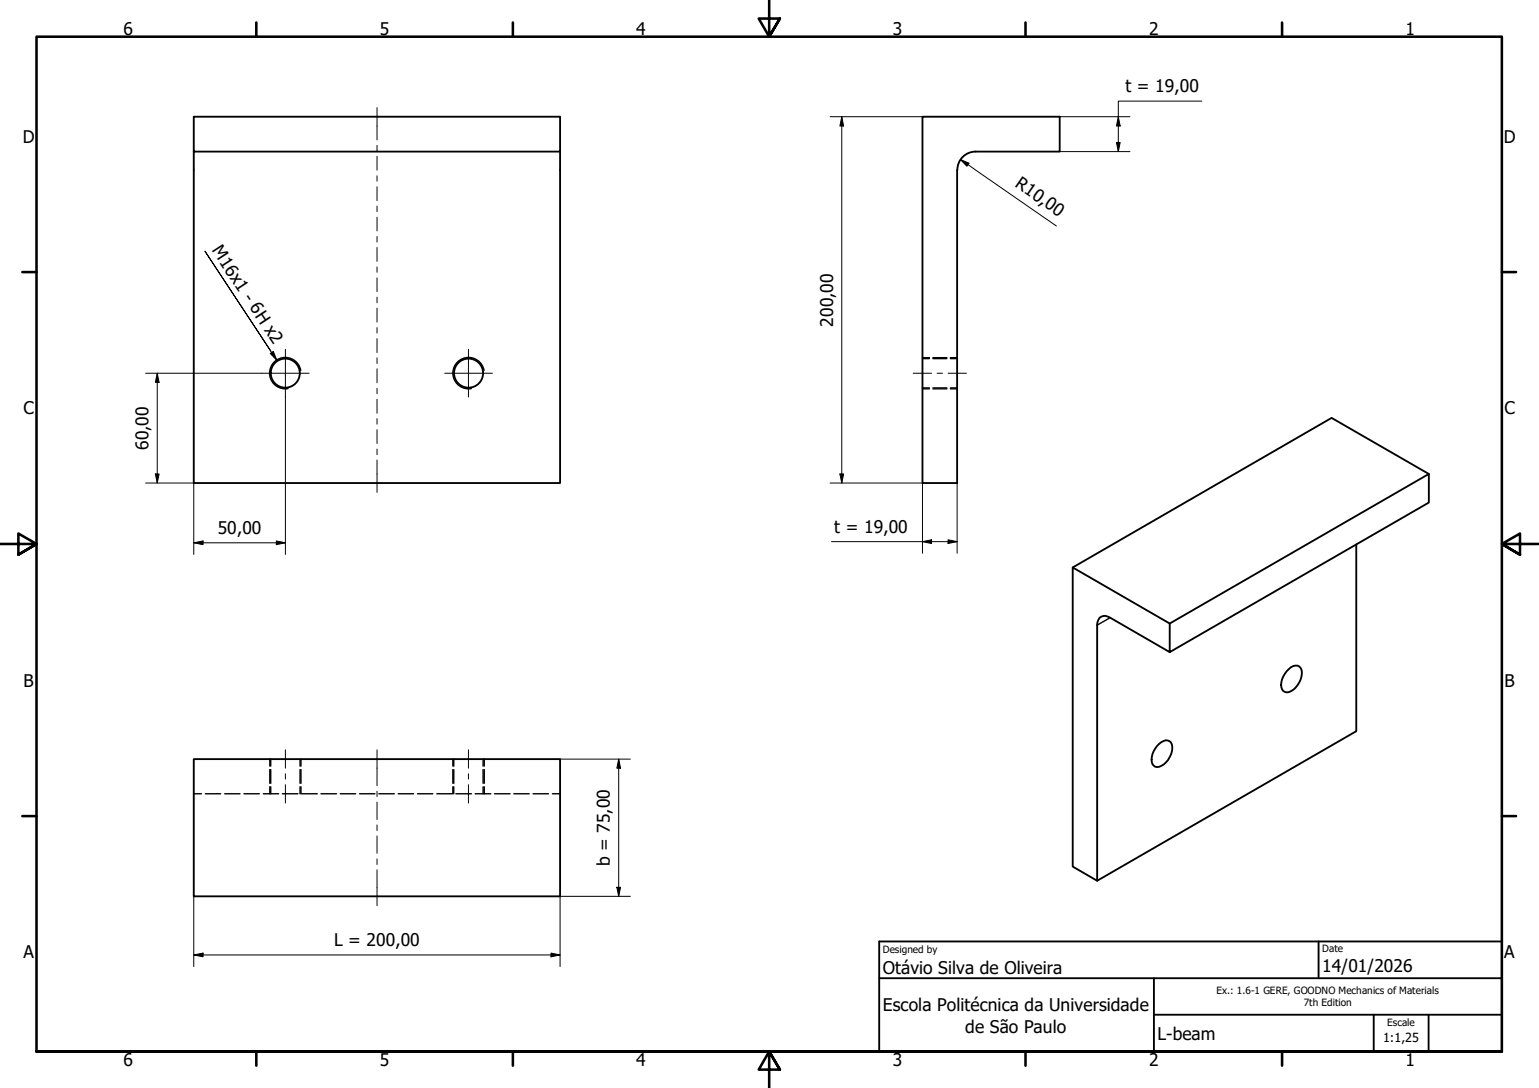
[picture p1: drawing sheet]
<svg xmlns="http://www.w3.org/2000/svg" width="420mm" height="297mm" viewBox="0 0 420 297" stroke-linecap="round" stroke-linejoin="round" font-family="sans-serif">
<!-- layer: Visible (ISO) -->
<g fill="none" stroke="#000" stroke-width=".51">
<path d="M52.9 41.4v-9.5h100v9.5h-100v90.5h100v-90.5M261.4 46.4a5 5 0 0 1 5-5h22.9v-9.5h-37.5v100h9.5v-85.5M390.1 129.4l-26.6-15.3-70.6 40.8M370.3 148.6v51l-70.8 40.9v-69.8a2.17 2.17 0 0 1 1.1-2.3 2.17 2.17 0 0 1 2.5 .2l16.2 9.4 70.8-40.8v-7.8l-70.8 40.8v7.8M319.3 170.2l-26.4-15.3v81.7l6.6 3.9M351.3 183.2a2.79 2.79 0 0 1 3.3-1.3 3.1 3.1 0 0 1 .4 3.8l-.4 .7a4.4 4.4 0 0 1-3.3 2.6 2.02 2.02 0 0 1-1.5-2.8 6.6 6.6 0 0 1 1.5-3zM52.9 207.2h100v37.5h-100zM315.9 203.6a2.85 2.85 0 0 1 3.4-1.2 3.1 3.1 0 0 1 .4 3.6 4.4 4.4 0 0 1-4.3 3.3 2.68 2.68 0 0 1-.8-3.4z"/>
<circle cx="77.9" cy="101.9" r="4"/>
<circle cx="127.9" cy="101.9" r="4"/>
</g>
<!-- layer: Visible Narrow (ISO) -->
<path d="M82.1 101.1a4.3 4.3 0 0 0-5-3.4 4.3 4.3 0 0 0-3.4 4.9 4.3 4.3 0 0 0 4.9 3.5M132.1 101.1a4.3 4.3 0 0 0-4.9-3.4 4.3 4.3 0 0 0-3.5 4.9 4.3 4.3 0 0 0 5 3.5M303.1 168.6l-3.6 2.1" fill="none" stroke="#000" stroke-width=".38"/>
<!-- layer: Hidden (ISO) -->
<g fill="none" stroke="#000" stroke-width=".38">
<path d="M251.8 97.9h1.9M251.8 97.6h1.9M254.7 97.9h3.8M254.7 97.6h3.8M259.5 97.9h1.8M259.5 97.6h1.8M251.8 105.9h1.9M251.8 106.2h1.9M254.7 105.9h3.8M254.7 106.2h3.8M259.5 105.9h1.8M259.5 106.2h1.8"/>
<path d="M52.9 216.7h2.1M56.1 216.7h4.2M61.3 216.7h4.2M66.6 216.7h4.2M71.9 216.7h4.2M73.7 207.2v2M73.7 210.1v3.8M73.7 214.8v1.9M73.9 207.2v2M73.9 210.1v3.8M73.9 214.8v1.9M77.1 216.7h4.2"/>
<path d="M81.9 207.2v2M81.9 210.1v3.8M81.9 214.8v1.9M82.2 207.2v2M82.2 210.1v3.8M82.2 214.8v1.9M82.4 216.7h4.2M87.6 216.7h4.3M92.9 216.7h4.2M98.2 216.7h4.2M103.4 216.7h4.2M108.7 216.7h4.2"/>
<path d="M114 216.7h4.2M119.3 216.7h4.1M123.6 207.2v2M123.6 210.1v3.8M123.6 214.8v1.9M123.9 207.2v2M123.9 210.1v3.8M123.9 214.8v1.9M124.5 216.7h4.2M129.7 216.7h4.3M131.9 207.2v2M131.9 210.1v3.8"/>
<path d="M131.9 214.8v1.9M132.2 207.2v2M132.2 210.1v3.8M132.2 214.8v1.9M135 216.7h4.3M140.3 216.7h4.2M145.5 216.7h4.2M150.8 216.7h2.1"/>
</g>
<!-- layer: Border (ISO) -->
<g fill="none" stroke="#000" stroke-width=".7">
<path d="M70 6.1v3.9M140 6.1v3.9M210 0v10l-2.9-4.9h5.8l-2.9 4.9 2.9-4.9M280 6.1v3.9M350 6.1v3.9M6.1 74.3h3.9M410 74.3h3.9M0 148.5h10l-5-2.8v5.7l5-2.9-5 2.9M420 148.5h-10l5-2.8v5.7l-5-2.9 5 2.9M6.1 222.8h3.9M410 222.8h3.9M10 287.1v-277.1h400v277.1h-400h400"/>
<path d="M70 287.1v3.8M140 287.1v3.8M212.9 292l-2.9-4.9 2.9 4.9h-5.8l2.9-4.9v9.9M280 287.1v3.8M350 287.1v3.8"/>
</g>
<!-- layer: Title (ISO) -->
<path d="M240 257h170v30.1h-170zM360 257v10.1M240 267.1h170M315 277h95M315 267.1v20M375 277v10.1M390 277v10.1" fill="none" stroke="#000" stroke-width=".51"/>
<!-- layer: Dimension (ISO) -->
<g fill="none" stroke="#000" stroke-width=".27">
<path d="M226.6 31.9h25.2M229.8 31.9l.5 2.5h-1zM229.8 31.9v100M289.3 31.9h19.2M304.8 38.9h1l-.5 2.5zM305.3 31.9l.5 2.5h-1zM328.1 27.6h-22.8v13.8M262.2 43.5l2.3 1.1-.5 .8zM262.2 43.5l26.2 18.2M289.3 41.4h19.2M39.8 101.9h31.6M42.9 101.9l.5 2.5h-1z"/>
<path d="M42.9 101.9v30M77.9 108.4v43M39.8 131.9h13.1v19.5M42.4 129.4h1l-.5 2.5zM226.6 131.9h25.2v19.2M229.3 129.4h1l-.5 2.5zM261.3 131.9v19.2M52.9 148.2l2.5-.5v1zM52.9 148.2h25M75.4 147.7l2.5 .5-2.5 .5zM227 147.9h34.3M251.8 147.9l2.5-.5v1z"/>
<path d="M258.8 147.4l2.5 .5-2.5 .5zM152.9 207.2h19.2M168.9 207.2l.5 2.5h-1zM168.9 207.2v37.5M52.9 244.7v19.2M168.4 242.2h1l-.5 2.5zM172.1 244.7h-19.2v19.2M52.9 260.7l2.5-.5v1zM52.9 260.7h100M150.4 260.2l2.5 .5-2.5 .5z"/>
</g>
<g fill="#000">
<path d="M229.8 31.9l.5 2.5h-1zM304.8 38.9h1l-.5 2.5zM305.3 31.9l.5 2.5h-1zM262.2 43.5l2.3 1.1-.5 .8zM42.9 101.9l.5 2.5h-1zM42.4 129.4h1l-.5 2.5zM229.3 129.4h1l-.5 2.5zM52.9 148.2l2.5-.5v1zM75.4 147.7l2.5 .5-2.5 .5zM251.8 147.9l2.5-.5v1zM258.8 147.4l2.5 .5-2.5 .5zM168.9 207.2l.5 2.5h-1z"/>
<path d="M168.4 242.2h1l-.5 2.5zM52.9 260.7l2.5-.5v1zM150.4 260.2l2.5 .5-2.5 .5z"/>
</g>
<!-- layer: Symbol (ISO) -->
<path d="M73.8 96.5l.8-.6 1 2.4zM73.9 95.8l-18-27.2 19.7 29.7" fill="none" stroke="#000" stroke-width=".27"/>
<path d="M73.8 96.5l.8-.6 1 2.4z" fill="#000"/>
<!-- layer: Centerline (ISO) -->
<g fill="none" stroke="#000" stroke-width=".27">
<path d="M102.9 29.4v8.8M102.9 39.7v1.5M102.9 42.7v3.8M102.9 48v1.5M102.9 51v3.8M102.9 56.2v1.6M102.9 59.3v3.7M102.9 64.6v1.5M102.9 67.5v3.9M102.9 72.9v1.4M102.9 75.9v3.7M102.9 81.1v1.6"/>
<path d="M102.9 84.1v3.8M102.9 89.5v1.4M102.9 92.4v3.9M102.9 97.7v1.5M102.9 100.7v3.8M102.9 106v1.5M102.9 109v3.8M102.9 114.3v1.5M102.9 117.3v3.8M249.3 101.9h5M255.8 101.9h1.5M258.8 101.9h5"/>
<path d="M102.9 122.6v1.5M102.9 125.6v8.8M77.9 204.7v5M77.9 211.3v1.4M77.9 214.2v5.1M102.9 204.7v9.8M102.9 216v1.5M102.9 219v4.8M127.9 204.7v5M127.9 211.3v1.4M127.9 214.2v5.1M102.9 225.2v1.5"/>
<path d="M102.9 228.2v4.8M102.9 234.5v1.5M102.9 237.5v9.8"/>
</g>
<!-- layer: Center Mark (ISO) -->
<path d="M77.9 95.4v13M127.9 95.4v13M71.4 101.9h13M121.4 101.9h13" fill="none" stroke="#000" stroke-width=".27"/>
<g font-size="4.8">
<text x="33.7" y="9.6">6</text>
<text x="103.7" y="9.6">5</text>
<text x="173.7" y="9.6">4</text>
<text x="243.7" y="9.6">3</text>
<text x="313.7" y="9.6">2</text>
<text x="383.7" y="9.6">1</text>
<text x="307.3" y="25.2">t = 19,00</text>
<text x="6.2" y="38.9">D</text>
<text x="410.5" y="38.9">D</text>
<text x="276.9" y="50.8" transform="rotate(35 276.9 50.8)">R10,00</text>
<text x="57.7" y="68.3" transform="rotate(57 57.7 68.3)">M16x1 - 6H x2</text>
<text x="227.5" y="89.2" transform="rotate(-90 227.5 89.2)">200,00</text>
<text x="6.4" y="113.1">C</text>
<text x="410.7" y="113.1">C</text>
<text x="40.5" y="122.9" transform="rotate(-90 40.5 122.9)">60,00</text>
<text x="59.4" y="145.8">50,00</text>
<text x="227.8" y="145.5">t = 19,00</text>
<text x="6.4" y="187.4">B</text>
<text x="410.7" y="187.4">B</text>
<text x="166.5" y="236.5" transform="rotate(-90 166.5 236.5)">b = 75,00</text>
<text x="6.4" y="261.7">A</text>
<text x="91.2" y="258.4">L = 200,00</text>
<text x="410.7" y="261.7">A</text>
<text x="241" y="266">Otávio Silva de Oliveira</text>
<text x="361" y="265.3">14/01/2026</text>
<text x="241" y="276.1">Escola Politécnica da Universidade</text>
<text x="263.5" y="281.9">de São Paulo</text>
<text x="316" y="283.8">L-beam</text>
<text x="33.7" y="290.9">6</text>
<text x="103.7" y="290.9">5</text>
<text x="173.7" y="290.9">4</text>
<text x="243.7" y="290.9">3</text>
<text x="313.7" y="290.9">2</text>
<text x="383.7" y="290.9">1</text>
</g>
<text font-size="3.4" x="377.6" y="284.5">1:1,25</text>
<g font-size="2.7">
<text x="241" y="260.1">Designed by</text>
<text x="361" y="260">Date</text>
<text x="332.1" y="271.4">Ex.: 1.6-1 GERE, GOODNO Mechanics of Materials</text>
<text x="356" y="274.7">7th Edition</text>
<text x="378.7" y="280.1">Escale</text>
</g>
</svg>
